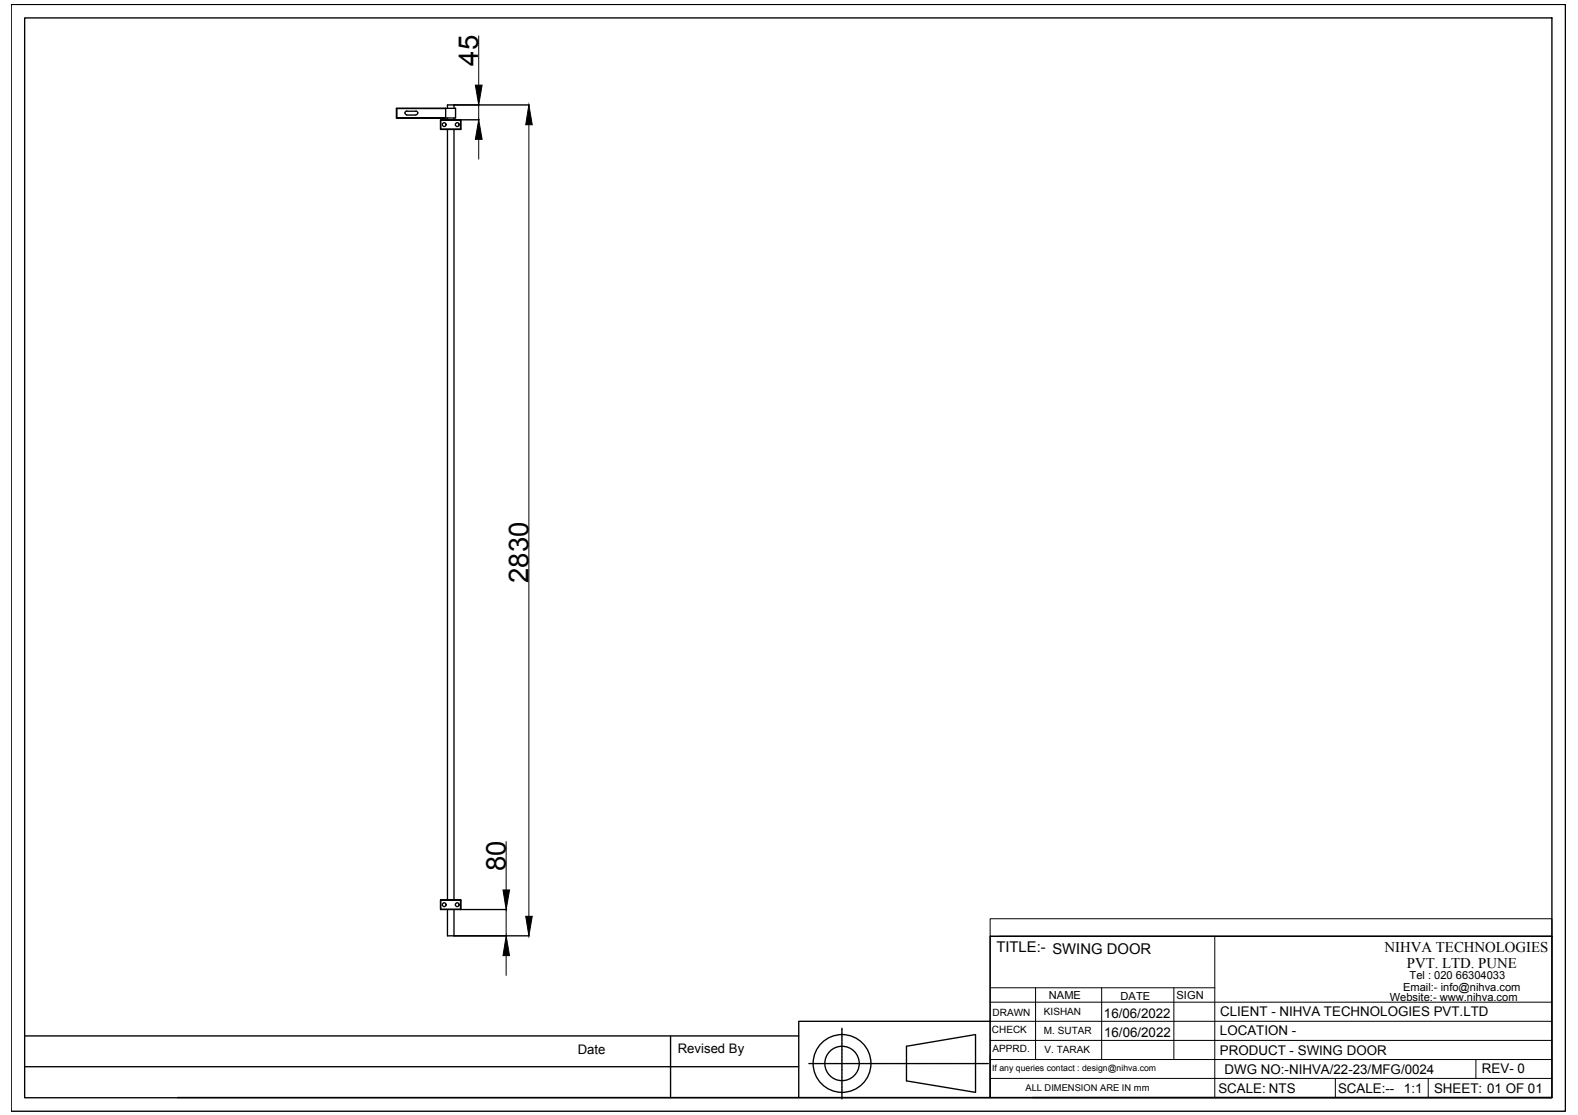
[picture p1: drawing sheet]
<svg xmlns="http://www.w3.org/2000/svg" width="297mm" height="210mm" viewBox="0 0 297 210" stroke-linecap="round" stroke-linejoin="round" font-family="sans-serif">
<!-- layer: 0 -->
<g fill="none" stroke="#000" stroke-width=".25">
<path d="M2.1 .8h292.6v208.4h-292.6zM4.6 3.4h287.5v203.3h-287.5zM85.5 19.8v.6M99.6 19.8h-15.4v.6M74.6 20.4h9.3zM74.6 22.2h9.3zM74.6 20.4v1.8M74.7 20.4v1.8M76.6 21.7h1.7M76.6 20.9h1.7M76.6 20.9a.36 .36 0 0 0-.4 .4 .36 .36 0 0 0 .4 .3M78.3 20.9a.36 .36 0 0 1 .3 .4 .36 .36 0 0 1-.3 .3"/>
<path d="M82.9 22.6l.1 1.7zM82.9 24.3l.1 .1M83 24.3l3.7 .1zM83 22.5l3.7 .1zM83 22.5l-.1 .1M83.9 20.4h1.9v1.8h-1.9M83.9 20.4v1.8M84.2 22.2v.3M84.2 24.4v145M85.5 22.2v.3M85.5 24.4v145M86.6 22.5h3.6"/>
<path d="M86.7 22.5v1.8M86.8 22.6l-.1 1.7M86.8 24.3l-.1 .1M82.9 169.4v1.8M83 171.2h3.7zM83 169.4h3.7zM83 169.4v1.8M83 171.2h.1M84.2 171.2v5h15.4M85.5 171.2v5M86.6 171.2h8.8M86.7 169.4v1.8"/>
<path d="M86.7 171.2h.1M86.8 169.4v1.8M186.4 176.3h105.7v30.3h-105.7zM4.6 195h145.8M126.2 195v11.7M158.5 193.6v.4M158.5 194v.4M158.5 194.5v.1M158.5 194.7v.4M158.5 195.1v.1M158.5 195.3v.4M158.5 195.8v.1"/>
<path d="M158.5 195.9v.4M158.5 196.4v.6M158.5 197v.1M158.5 197.2v.5M158.5 197.8v.4M158.5 198.3v.1M158.5 198.4v.4M158.5 198.9v.1M158.5 199.1v.4M158.5 199.5v.1M158.5 199.7v.4M170.6 197l13-2.2v10.8l-13-2.1z"/>
<path d="M186.4 192.3h-36v14.3h-117M4.6 200.8h145.8M150.4 206.6h36M152.3 200.2h.4M152.8 200.2h.1M152.9 200.2h.4M153.4 200.2h.6M154 200.2h.1M154.2 200.2h.5M154.8 200.2h.4M155.3 200.2h.1M155.4 200.2h.4"/>
<path d="M155.9 200.2h.1M156.1 200.2h.3M156.5 200.2h.1M156.7 200.2h.4M157.2 200.2h.5M157.8 200.2h.1M157.9 200.2h.6M158.5 200.2v.5M158.5 200.8v.1M158.5 200.9v.6M158.5 201.6v.4M158.5 202v.1"/>
<path d="M158.5 202.2v.4M158.5 202.7v.1M158.5 202.8v.4M158.5 203.3v.1M158.5 203.5v.4M158.5 203.9v.1M158.5 204.1v.4M158.5 204.6v.7M158.5 205.3v.4M158.5 205.8v.1M158.5 206v.4M158.5 206.4v.1"/>
<path d="M158.5 206.6v.3M158.6 200.2h.3M159 200.2h.1M159.2 200.2h.4M159.7 200.2h.1M159.8 200.2h.4M160.3 200.2h.1M160.5 200.2h.4M160.9 200.2h.1M161.1 200.2h.4M161.6 200.2h.6M162.3 200.2h.4"/>
<path d="M162.8 200.2h.1M163 200.2h.4M163.4 200.2h.1M163.6 200.2h.4M164.1 200.2h.1M164.2 200.2h.4M164.7 200.2h.1M164.9 200.2h.4M165.3 200.2h.6M166 200.2h.1M166.1 200.2h.6M166.7 200.2h.4"/>
<path d="M167.2 200.2h.1M167.4 200.2h.4M167.8 200.2h.1M168 200.2h.4M168.5 200.2h.1M168.6 200.2h.4M169.1 200.2h.6M169.7 200.2h.1M169.9 200.2h.5M170.5 200.2h.4M171 200.2h.1M171.1 200.2h.4"/>
<path d="M171.6 200.2h.1M171.8 200.2h.4M172.2 200.2h.1M172.4 200.2h.4M172.9 200.2h.5M173.5 200.2h.1M173.6 200.2h.6M174.3 200.2h.4M174.7 200.2h.1M174.9 200.2h.4M175.4 200.2h.1M175.5 200.2h.4"/>
<path d="M176 200.2h.1M176.2 200.2h.4M176.6 200.2h.1M176.8 200.2h.4M177.3 200.2h.7M178 200.2h.4M178.5 200.2h.1M178.7 200.2h.4M179.1 200.2h.1M179.3 200.2h.4M179.8 200.2h.1M179.9 200.2h.4"/>
<path d="M180.4 200.2h.1M180.6 200.2h.4M181 200.2h.6M181.7 200.2h.1M181.8 200.2h.6M182.4 200.2h.4M182.9 200.2h.1M183.1 200.2h.4M183.5 200.2h.1M183.7 200.2h.4M184.2 200.2h.1M184.3 200.2h.4"/>
<path d="M184.8 200.2h.6M185.4 200.2h.1M185.6 200.2h.4M194.3 206.6h97.8"/>
<circle cx="83.6" cy="23.5" r=".36"/>
<circle cx="86.1" cy="23.5" r=".36"/>
<circle cx="83.6" cy="170.3" r=".36"/>
<circle cx="86.1" cy="170.3" r=".36"/>
<circle cx="158.5" cy="200.2" r="5.4"/>
<circle cx="158.5" cy="200.2" r="3.2"/>
</g>
<g fill="none" stroke="#000" stroke-width=".19">
<path d="M90.1 6.8v9.2M90.1 19.8v2.7M90.1 26.2v3.8M99.6 23.5v149M95.3 158.4v9.1M95.3 171.2v5M95.3 179.9v3.7M186.4 173h105.7v3.3h-105.7zM186.4 176.3v30.3M188.2 176.3h103.9M228.7 176.3v30.3M186.4 199.5h105.7"/>
<path d="M186.4 195.9h105.7M186.4 192.3h105.7M186.4 188.7h105.7M186.4 186h42.3M194.9 186v13.5M207.4 186v13.5M221 186v13.5M277.8 199.5v3.5M186.4 203h105.7M251.4 203v3.6M268.8 203v3.6"/>
</g>
<path d="M89.5 16h1.2l-.6 3.8zM90.1 22.5l.6 3.7h-1.2zM99.6 19.8l.6 3.7h-1.2zM95.3 176.2l.6 3.7h-1.2zM94.7 167.5h1.2l-.6 3.7zM99 172.5h1.2l-.6 3.7z" fill="#000" stroke="#000" stroke-width=".19"/>
<g font-size="5.2">
<text x="90" y="12.3" transform="rotate(-90 90 12.3)">45</text>
<text x="99.5" y="109.8" transform="rotate(-90 99.5 109.8)">2830</text>
<text x="95.2" y="164" transform="rotate(-90 95.2 164)">80</text>
</g>
<g font-size="2.8">
<text x="187.6" y="179.2">TITLE:- SWING DOOR</text>
<text x="260.6" y="179.1">NIHVA TECHNOLOGIES</text>
<text x="264.8" y="182.3">PVT. LTD. PUNE</text>
</g>
<g font-size="2.5">
<text x="207.8" y="191.6">16/06/2022</text>
<text x="229.7" y="191.3">CLIENT - NIHVA TECHNOLOGIES PVT.LTD</text>
<text x="207.8" y="195.2">16/06/2022</text>
<text x="229.6" y="194.9">LOCATION -</text>
<text x="108.7" y="198.5">Date</text>
<text x="127.6" y="198.2">Revised By</text>
<text x="229.6" y="198.5">PRODUCT - SWING DOOR</text>
<text x="230.5" y="202.1">DWG NO:-NIHVA/22-23/MFG/0024</text>
<text x="279" y="202.1">REV- 0</text>
<text x="229.3" y="205.7">SCALE: NTS</text>
<text x="251.9" y="205.7">SCALE:--</text>
<text x="264.3" y="205.7">1:1</text>
<text x="269.9" y="205.7">SHEET: 01 OF 01</text>
</g>
<g font-size="2.1">
<text x="265.3" y="184.4">Tel : 020 66304033</text>
<text x="197.4" y="188.1">NAME</text>
<text x="210.9" y="188.2">DATE</text>
<text x="221.5" y="188">SIGN</text>
<text x="261.6" y="188.4">Website:- www.nihva.com</text>
<text x="264.1" y="186.5">Email:- info@nihva.com</text>
</g>
<g font-size="1.9">
<text x="186.8" y="191.2">DRAWN</text>
<text x="196.5" y="191.1">KISHAN</text>
<text x="186.7" y="194.4">CHECK</text>
<text x="186.8" y="198">APPRD.</text>
<text x="196.5" y="194.7">M. SUTAR</text>
<text x="196.6" y="198.3">V. TARAK</text>
</g>
<text font-size="1.8" x="193" y="205.4">ALL DIMENSION ARE IN mm</text>
<text font-size="1.6" x="186.8" y="201.7">If any queries contact : design@nihva.com</text>
</svg>
